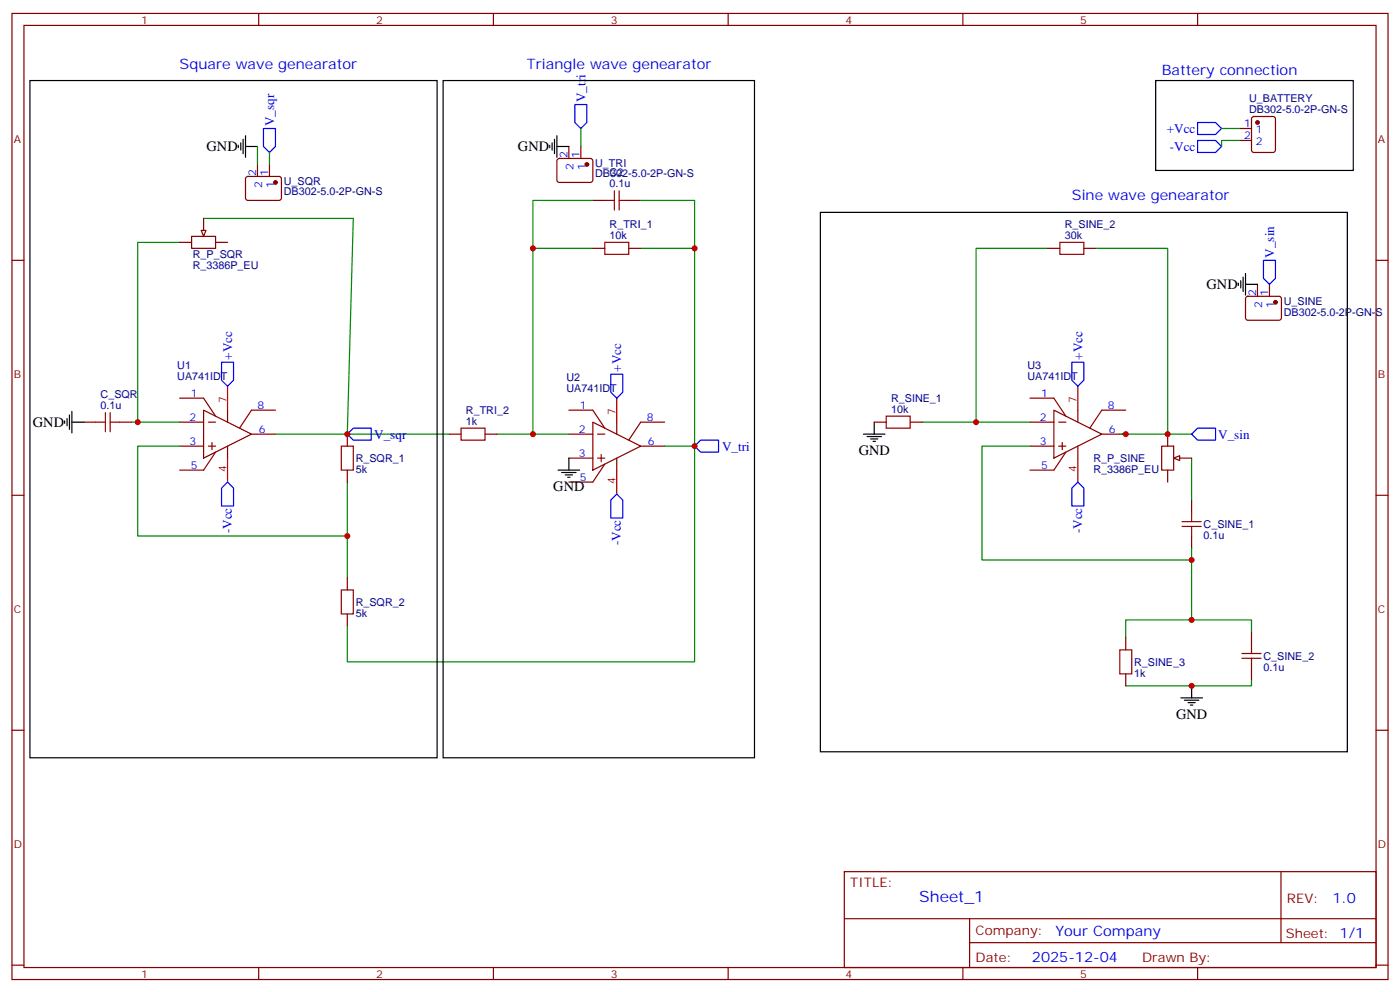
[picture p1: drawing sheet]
<svg xmlns="http://www.w3.org/2000/svg" width="412mm" height="292mm" viewBox="0 0 412 292" stroke-linecap="round" stroke-linejoin="round" font-family="sans-serif">
<g fill="none" stroke="#870000" stroke-width=".35">
<path d="M3.5 4h405.4v284.3h-405.4zM7.1 7.5h398.2v277.3h-398.2zM76.2 4v3.5M145.3 4v3.5M214.5 4v3.5M283.6 4v3.5M352.8 4v3.5M365.1 37.8h3.6M368.9 34.5l.5-.2h5.6l.7 .4v9.5l-.5 .6-5.8 .1-.7-.5v-9.4zM72.6 52.1l.4-.2 9.5 .1 .4 .6-.1 6-.6 .4-9.4-.1-.5-.6v-5.7zM75.8 48.4v3.5M79.4 48.4v3.5"/>
<path d="M164.3 46.8l.4-.2 9.5 .1 .4 .6v6l-.7 .4-9.4-.1-.5-.6v-5.7zM167.6 43.1v3.5M171.1 43.1v3.5M174.6 59h3.6M185.2 59h3.5M365.1 41.3h3.6M3.5 76.6h3.6M174.6 73.1h3.6M185.2 73.1h3.5M308.7 73.1h3.5M319.3 73.1h3.5M405.3 76.6h3.6"/>
<path d="M367.1 87.4l.5-.2 9.4 .1 .5 .6-.1 5.9-.6 .5-9.5-.1-.4-.6v-5.7zM370.4 83.7v3.5M373.9 83.7v3.5M52.9 117.2h7.1l3.5 5.3M303.4 117.2h7l3.6 5.3M24.7 124.2h3.5M35.3 124.2h3.5M52.9 124.2h7.1M52.9 131.3h7.1M60 120.7l14.1 7.1-14.1 7zM61.4 124.2h2.1M61.4 131.3h2.1"/>
<path d="M62.4 130.2v2.2M63.5 133.1l-3.5 5.3h-7.1M67 120.7v3.5M67 131.3v3.5M74.1 127.8h7M81.1 120.7h-7l-3.5 5.3M102.3 127.8v3.5M102.3 138.4v3.5M132.3 127.8h3.5M142.9 127.8h3.5M167.6 120.7h7l3.6 5.3M167.6 127.8h7"/>
<path d="M167.6 134.8h7M174.6 124.2l14.1 7.1-14.1 7.1zM176 127.8h2.2M176 134.8h2.2M177.1 133.8v2.1M178.2 136.6l-3.6 5.3h-7M181.7 124.2v3.6M181.7 134.8v3.6M188.7 131.3h7.1M195.8 124.2h-7.1l-3.5 5.3M257.5 124.2h3.6M268.1 124.2h3.5"/>
<path d="M303.4 124.2h7M303.4 131.3h7M310.4 120.7l14.2 7.1-14.2 7zM311.9 124.2h2.1M311.9 131.3h2.1M312.9 130.2v2.2M314 133.1l-3.6 5.3h-7M317.5 120.7v3.5M317.5 131.3v3.5M324.6 127.8h7M331.6 120.7h-7l-3.6 5.3M342.2 131.3h3.5v7.1h-3.5z"/>
<path d="M344 127.8v3.5M344 138.4v3.5M347.5 134.8h3.5M3.5 145.8h3.6M351 147.2v3.5M351 157.8v3.5M405.3 145.8h3.6M102.3 170.1v3.5M102.3 180.7v3.5M331.6 187.7v3.6M331.6 198.3v3.6M368.7 186v3.5"/>
<path d="M368.7 196.6v3.5M3.5 214.9h3.6M405.3 214.9h3.6M248.7 256.5h156.6v28.3h-156.6zM377.3 256.6v20.8M248.7 270.4h156.5M285.6 277.4h119.6M285.6 270.4v14.1M3.5 284.1h3.6M76.2 284.8v3.5M145.3 284.8v3.5M214.5 284.8v3.5"/>
<path d="M283.6 284.8v3.5M352.8 284.8v3.5M405.3 284.1h3.6"/>
</g>
<path d="M67 113.7v7M181.7 117.2v7M317.5 113.7v7M67 134.8v7.1M181.7 138.4v7M317.5 134.8v7.1" fill="none" stroke="#f00" stroke-width=".35"/>
<g fill="none" stroke="#a10000" stroke-width=".35">
<path d="M178.2 59h2.8M181 56.2v5.6M182.4 59h2.8M182.4 56.2v5.6M178.2 71.3h7v3.6h-7zM312.2 71.3h7.1v3.6h-7.1zM28.2 124.2h2.8M31 121.4v5.7M32.5 124.2h2.8M32.5 121.4v5.7M100.5 131.3h3.6v7.1h-3.6zM135.8 126h7.1v3.5h-7.1z"/>
<path d="M261.1 122.5h7v3.5h-7zM348.2 154.9h5.6M348.2 153.5h5.6M351 150.7v2.8M351 154.9v2.9M100.5 173.6h3.6v7.1h-3.6zM329.8 191.3h3.6v7h-3.6zM365.8 193.7h5.7M365.8 192.3h5.7M368.7 189.5v2.8M368.7 193.7v2.9"/>
</g>
<g fill="none" stroke="#000" stroke-width=".35">
<path d="M8.8 23.7h120v199.3h-120zM72.3 39.9v6.4M130.5 23.7h91.7v199.3h-91.7zM164 39.9v6.4M340.4 23.7h58.2v26.5h-58.2zM70.2 42.8v.7M70.9 42.1v2.1M71.6 41v4.2M72.3 43.1h3.5M161.9 42.8v.7M162.6 42.1v2.1M163.3 41v4.2"/>
<path d="M164 43.1h3.6M241.7 62.5h155.2v158.8h-155.2zM364.8 83.3v.7M365.5 82.6v2.1M366.2 81.6v4.2M366.9 83.7h3.5M366.9 80.5v6.4M19 123.9v.7M19.8 123.2v2.1M20.5 122.1v4.3M21.2 124.2h3.5M21.2 121.1v6.3"/>
<path d="M164.4 138.4h6.3M165.5 139.1h4.2M166.5 139.8h2.1M167.6 134.8v3.6M254.4 127.8h6.3M255.4 128.5h4.2M256.5 129.2h2.1M257.2 129.9h.7M257.5 124.2v3.6M167.2 140.5h.7M347.8 205.4h6.4M348.9 206.1h4.2"/>
<path d="M350 206.8h2.1M350.7 207.5h.7M351 201.9v3.5"/>
</g>
<g fill="#870000" stroke="#870000" stroke-width=".35">
<circle cx="370.4" cy="36.1" r=".53"/>
<circle cx="81.1" cy="53.7" r=".53"/>
<circle cx="172.9" cy="48.4" r=".53"/>
<circle cx="375.7" cy="89" r=".53"/>
</g>
<g fill="none" stroke="#008700" stroke-width=".35">
<path d="M171.1 37.8v5.3M359.8 37.8h5.3M75.8 43.1v5.3M79.4 44.9v3.5M174.6 59h-17.6v14.1M188.7 59h15.9v14.1M365.1 41.3h-5.3v1.8M52.9 71.3h-12.3v52.9M60 64.3h44.1l-1.8 63.5M174.6 73.1h-17.6v54.7M188.7 73.1h15.9v58.2M308.7 73.1h-21.2v51.1"/>
<path d="M322.8 73.1h21.2v54.7M38.8 124.2h14.1M52.9 131.3h-12.3v26.5h61.7M81.1 127.8h51.2M146.4 127.8h21.2M195.8 131.3h8.8v63.5h-102.3v-10.6M271.6 124.2h31.8M303.4 131.3h-14.1v33.5h61.7M329.8 127.8h21.2M351 134.8v12.4M102.3 141.9v28.2M351 161.3v21.2h-19.4v5.2"/>
<path d="M351 182.5h17.7v3.5M368.7 200.1v1.8h-37.1"/>
</g>
<g fill="none" stroke="#00f" stroke-width=".35">
<path d="M77.6 37.8h3.5v5.3l-1.7 1.8-1.8-1.8zM169.3 30.8h3.6v5.3l-1.8 1.7-1.8-1.7zM352.8 36.1h5.3l1.7 1.7-1.7 1.8h-5.3zM352.8 41.3h5.3l1.7 1.8-1.7 1.8h-5.3zM372.2 76.6h3.5v5.3l-1.8 1.8-1.7-1.8zM65.3 106.6h3.5v5.3l-1.8 1.8-1.7-1.8zM179.9 110.1h3.5v5.3l-1.7 1.8-1.8-1.8zM315.7 106.6h3.6v5.3l-1.8 1.8-1.8-1.8zM102.3 127.8l1.8-1.8h5.3v3.5h-5.3zM204.6 131.3l1.8-1.8h5.3v3.6h-5.3zM351 127.8l1.8-1.8h5.3v3.5h-5.3zM67 141.9l1.8 1.8v5.2h-3.5v-5.2z"/>
<path d="M181.7 145.4l1.7 1.8v5.3h-3.5v-5.3zM317.5 141.9l1.8 1.8v5.2h-3.6v-5.2z"/>
</g>
<path d="M345.7 134.8l1.8-.7v1.4z" fill="#f0f0f0" stroke="#870000" stroke-width=".35"/>
<path d="M52.9 71.3h3.5M56.4 69.6h7.1v3.5h-7.1zM60 64.3v3.5M63.5 71.3h3.5" fill="none" stroke="#870000" stroke-width=".35"/>
<path d="M59.3 67.8h1.4l-.7 1.8z" fill="#f0f0f0" stroke="#870000" stroke-width=".35"/>
<g fill="#c00">
<circle cx="102.3" cy="157.8" r=".88"/>
<circle cx="102.3" cy="127.8" r=".88"/>
<circle cx="157" cy="127.8" r=".88"/>
<circle cx="204.6" cy="131.3" r=".88"/>
<circle cx="40.6" cy="124.2" r=".88"/>
<circle cx="157" cy="73.1" r=".88"/>
<circle cx="204.6" cy="73.1" r=".88"/>
<circle cx="331.6" cy="127.8" r=".88"/>
<circle cx="351" cy="182.5" r=".88"/>
<circle cx="351" cy="201.9" r=".88"/>
<circle cx="351" cy="164.8" r=".88"/>
<circle cx="287.5" cy="124.2" r=".88"/>
<circle cx="344" cy="127.8" r=".88"/>
</g>
<text font-size="4.6" fill="#00f" x="270.8" y="265.6">Sheet_1</text>
<g font-size="4.2" fill="#00f">
<text x="52.9" y="20.2">Square wave genearator</text>
<text x="155.2" y="20.2">Triangle wave genearator</text>
<text x="342.2" y="21.9">Battery connection</text>
<text x="315.7" y="59">Sine wave genearator</text>
<text x="392.5" y="265.8">1.0</text>
<text x="310.9" y="275.4">Your Company</text>
<text x="304" y="283.2">2025-12-04</text>
</g>
<g font-size="4.2">
<text x="60.9" y="44.5">GND</text>
<text x="152.6" y="44.5">GND</text>
<text x="355.4" y="85.1">GND</text>
<text x="9.7" y="125.7">GND</text>
<text x="252.9" y="133.9">GND</text>
<text x="163" y="144.5">GND</text>
<text x="346.4" y="211.5">GND</text>
</g>
<g font-size="3.9" fill="#00f">
<text x="172.5" y="30.1" transform="rotate(-90 172.5 30.1)">V_tri</text>
<text x="80.8" y="37.1" transform="rotate(-90 80.8 37.1)">V_sqr</text>
<text x="343.7" y="39">+Vcc</text>
<text x="344.6" y="44.3">-Vcc</text>
<text x="375.3" y="75.8" transform="rotate(-90 375.3 75.8)">V_sin</text>
<text x="68.4" y="105.9" transform="rotate(-90 68.4 105.9)">+Vcc</text>
<text x="318.8" y="105.9" transform="rotate(-90 318.8 105.9)">+Vcc</text>
<text x="183" y="109.4" transform="rotate(-90 183 109.4)">+Vcc</text>
<text x="110.2" y="129.1">V_sqr</text>
<text x="358.8" y="129.1">V_sin</text>
<text x="212.7" y="132.6">V_tri</text>
<text x="68.3" y="157" transform="rotate(-90 68.3 157)">-Vcc</text>
<text x="182.9" y="160.5" transform="rotate(-90 182.9 160.5)">-Vcc</text>
<text x="318.7" y="157" transform="rotate(-90 318.7 157)">-Vcc</text>
</g>
<g font-size="3.9" fill="#800">
<text x="250.5" y="261.1">TITLE:</text>
<text x="379.1" y="265.8">REV:</text>
<text x="287.4" y="275.3">Company:</text>
<text x="378.7" y="275.9">Sheet: 1/1</text>
<text x="287.4" y="283">Date:</text>
<text x="336.4" y="283.1">Drawn By:</text>
</g>
<g font-size="3.2" fill="#800">
<text x="41.6" y="6.9">1</text>
<text x="110.8" y="6.9">2</text>
<text x="179.9" y="6.9">3</text>
<text x="249.1" y="6.9">4</text>
<text x="318.2" y="6.9">5</text>
<text x="4.1" y="42.1">A</text>
<text x="405.9" y="42.1">A</text>
<text x="4.1" y="111.2">B</text>
<text x="405.9" y="111.2">B</text>
<text x="4.1" y="180.3">C</text>
<text x="405.9" y="180.3">C</text>
<text x="4.1" y="249.5">D</text>
<text x="405.9" y="249.5">D</text>
<text x="41.6" y="287.8">1</text>
<text x="110.8" y="287.8">2</text>
<text x="179.9" y="287.8">3</text>
<text x="249.1" y="287.8">4</text>
<text x="318.2" y="287.8">5</text>
</g>
<g font-size="3.2" fill="#000080">
<text x="368" y="33.2">DB302-5.0-2P-GN-S</text>
<text x="368" y="30">U_BATTERY</text>
<text x="175.3" y="52.2">DB302-5.0-2P-GN-S</text>
<text x="175.3" y="49.2">U_TRI</text>
<text x="179.6" y="51.9">C2</text>
<text x="83.6" y="57.5">DB302-5.0-2P-GN-S</text>
<text x="83.6" y="54.5">U_SQR</text>
<text x="179.6" y="55.1">0.1u</text>
<text x="179.6" y="70.3">10k</text>
<text x="179.6" y="67.2">R_TRI_1</text>
<text x="313.6" y="70.3">30k</text>
<text x="313.6" y="67.1">R_SINE_2</text>
<text x="56.8" y="76">R_P_SQR</text>
<text x="56.8" y="79.2">R_3386P_EU</text>
<text x="378.2" y="89.7">U_SINE</text>
<text x="378.2" y="92.9">DB302-5.0-2P-GN-S</text>
<text x="52.2" y="111.9">UA741IDT</text>
<text x="52.2" y="108.7">U1</text>
<text x="166.9" y="112.2">U2</text>
<text x="302.7" y="111.9">UA741IDT</text>
<text x="302.7" y="108.7">U3</text>
<text x="29.6" y="117.2">C_SQR</text>
<text x="166.9" y="115.4">UA741IDT</text>
<text x="262.5" y="118.2">R_SINE_1</text>
<text x="29.6" y="120.4">0.1u</text>
<text x="137.2" y="125">1k</text>
<text x="137.2" y="121.8">R_TRI_2</text>
<text x="262.5" y="121.4">10k</text>
<text x="104.8" y="135.9">R_SQR_1</text>
<text x="322.1" y="135.9">R_P_SINE</text>
<text x="104.8" y="139.1">5k</text>
<text x="322.1" y="139.1">R_3386P_EU</text>
<text x="354.5" y="155.3">C_SINE_1</text>
<text x="354.5" y="158.5">0.1u</text>
<text x="104.8" y="178.3">R_SQR_2</text>
<text x="104.8" y="181.5">5k</text>
<text x="334.1" y="195.9">R_SINE_3</text>
<text x="372.2" y="197.3">0.1u</text>
<text x="372.2" y="194.1">C_SINE_2</text>
<text x="334.1" y="199.1">1k</text>
</g>
<g font-size="3.2" fill="#00f">
<text x="366.5" y="37.5">1</text>
<text x="366.5" y="41">2</text>
<text x="370" y="39.2">1</text>
<text x="167.2" y="46.5" transform="rotate(-90 167.2 46.5)">2</text>
<text x="170.7" y="46.5" transform="rotate(-90 170.7 46.5)">1</text>
<text x="370" y="42.8">2</text>
<text x="75.5" y="51.8" transform="rotate(-90 75.5 51.8)">2</text>
<text x="79" y="51.8" transform="rotate(-90 79 51.8)">1</text>
<text x="169" y="50" transform="rotate(-90 169 50)">2</text>
<text x="172.5" y="50" transform="rotate(-90 172.5 50)">1</text>
<text x="77.3" y="55.3" transform="rotate(-90 77.3 55.3)">2</text>
<text x="80.8" y="55.3" transform="rotate(-90 80.8 55.3)">1</text>
<text x="370.1" y="87" transform="rotate(-90 370.1 87)">2</text>
<text x="373.6" y="87" transform="rotate(-90 373.6 87)">1</text>
<text x="371.8" y="90.5" transform="rotate(-90 371.8 90.5)">2</text>
<text x="375.4" y="90.5" transform="rotate(-90 375.4 90.5)">1</text>
<text x="56.2" y="116.8">1</text>
<text x="306.7" y="116.8">1</text>
<text x="55.8" y="123.9">2</text>
<text x="75.8" y="120.4">8</text>
<text x="170.8" y="120.4">1</text>
<text x="190.5" y="123.9">8</text>
<text x="306.3" y="123.9">2</text>
<text x="326.3" y="120.4">8</text>
<text x="55.8" y="131">3</text>
<text x="76.2" y="127.4">6</text>
<text x="170.5" y="127.4">2</text>
<text x="190.9" y="131">6</text>
<text x="306.3" y="131">3</text>
<text x="326.7" y="127.4">6</text>
<text x="170.5" y="134.5">3</text>
<text x="56.2" y="138">5</text>
<text x="170.8" y="141.5">5</text>
<text x="306.7" y="138">5</text>
</g>
<g font-size="3.2" fill="#f00">
<text x="66.7" y="118.6" transform="rotate(-90 66.7 118.6)">7</text>
<text x="317.1" y="118.6" transform="rotate(-90 317.1 118.6)">7</text>
<text x="181.3" y="122.1" transform="rotate(-90 181.3 122.1)">7</text>
<text x="66.7" y="139" transform="rotate(-90 66.7 139)">4</text>
<text x="181.3" y="142.5" transform="rotate(-90 181.3 142.5)">4</text>
<text x="317.1" y="139" transform="rotate(-90 317.1 139)">4</text>
</g>
</svg>
